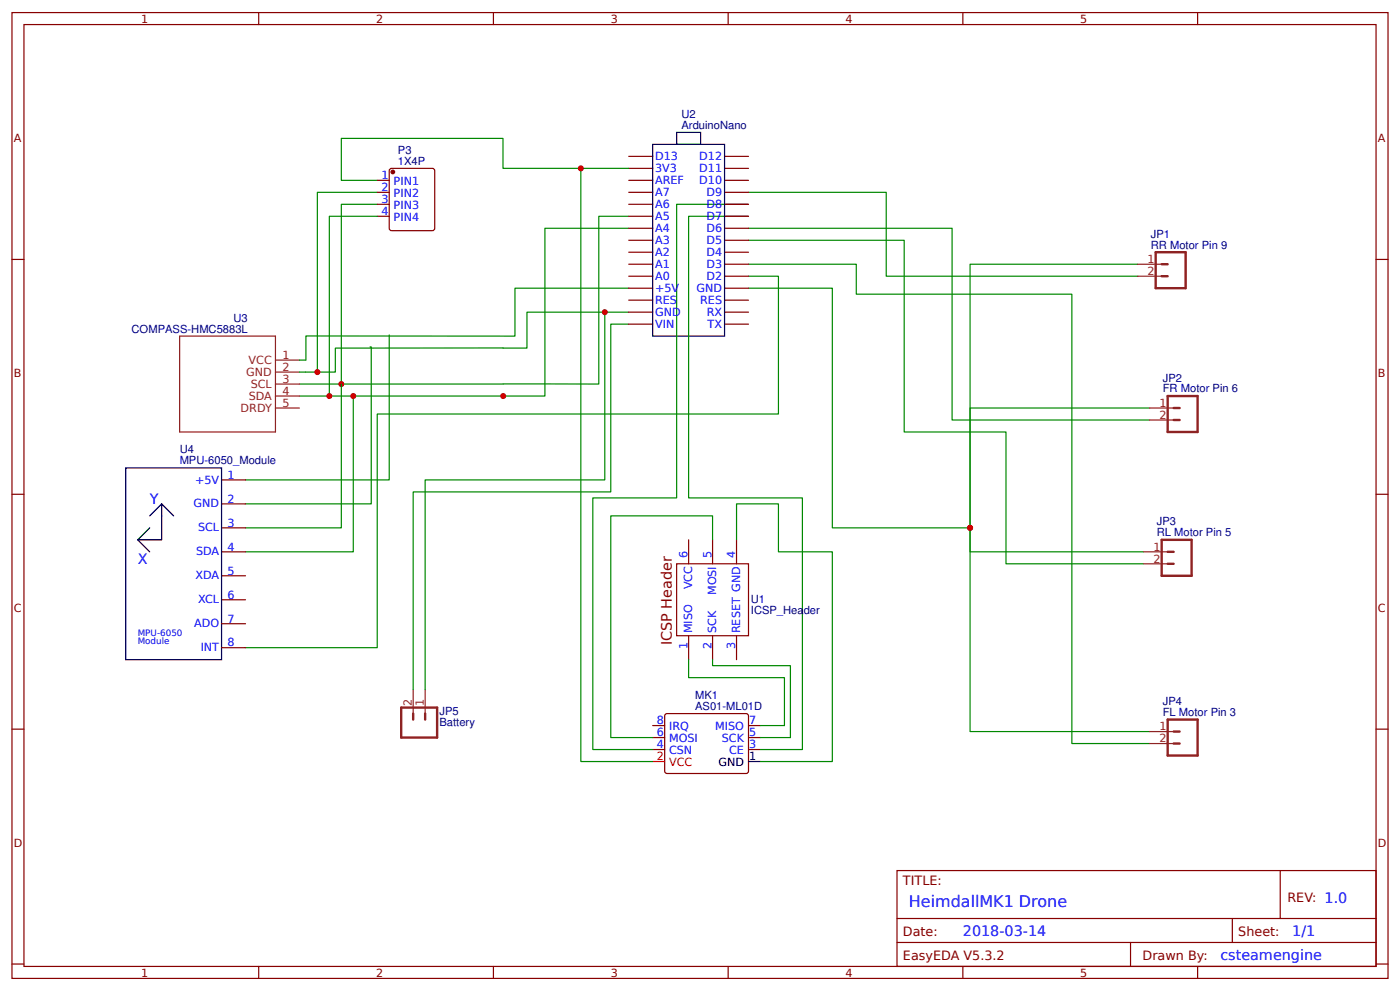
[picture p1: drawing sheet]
<svg xmlns="http://www.w3.org/2000/svg" width="309mm" height="219mm" viewBox="0 0 309 219" stroke-linecap="round" stroke-linejoin="round" font-family="sans-serif">
<g fill="none" stroke="#800" stroke-width=".26">
<path d="M2.6 2.8h304.1v213.2h-304.1zM5.3 5.4h298.7v208h-298.7zM57.1 2.8v2.6M109 2.8v2.6M160.9 2.8v2.6M212.7 2.8v2.6M264.6 2.8v2.6M2.6 57.3h2.7M304 57.3h2.7M2.6 109.1h2.7M304 109.1h2.7M147.1 157.6h18l.3 .5-.1 12.4-.5 .3-17.7-.1-.3-.4v-12.2z"/>
<path d="M2.6 161h2.7M144.2 165.5h2.6M144.2 162.9h2.6M144.2 160.2h2.6M165.4 165.5h2.6M165.4 162.9h2.6M165.4 160.2h2.6M304 161h2.7M198.2 192.2h105.8v21.2h-105.8zM282.8 192.2v10.6M2.6 212.9h2.7M57.1 213.4v2.6"/>
<path d="M109 213.4v2.6M160.9 213.4v2.6M198.2 202.8h105.8M198.2 208.1h105.8M212.7 213.4v2.6M249.8 208.1v5.3M264.6 213.4v2.6M272.3 202.8v5.3M304 212.9h2.7"/>
</g>
<path d="M165.4 168.1h2.6" fill="none" stroke="#000" stroke-width=".26"/>
<path d="M144.2 168.1h2.6" fill="none" stroke="#f00" stroke-width=".26"/>
<path d="M165.4 42.5h30.4v18.5h55.6M165.4 50.4h44.9v42.3h43.7M165.4 58.3h23.8v6.7h47.6v99.2h17.2M165.4 53h34.4v42.4h22.4v29.1h30.5M165.4 63.6h18.5v52.9h30.4v-26.4h39.7M214.3 116.5v5.3h38.4" fill="none" stroke="#080" stroke-width=".26"/>
<circle cx="214.3" cy="116.5" r=".66" fill="#c00"/>
<path d="M251.4 58.3h-37.1v103.2h39.7" fill="none" stroke="#080" stroke-width=".26"/>
<circle cx="214.3" cy="116.5" r=".66" fill="#c00"/>
<g fill="none" stroke="#8d2323" stroke-width=".53">
<path d="M255.3 55.7h6.6v7.9h-6.6zM256.6 58.3h1.4M256.6 61h1.4M258 87.4h6.6v8h-6.6zM259.3 92.7h1.3M259.3 90.1h1.3M256.6 119.2h6.7v7.9h-6.7zM258 124.5h1.3M258 121.8h1.3M88.6 156.2h8v6.7h-8zM91.3 157.6v1.3M93.9 157.6v1.3"/>
<path d="M258 158.9h6.6v7.9h-6.6zM259.3 164.2h1.3M259.3 161.5h1.3"/>
</g>
<path d="M251.4 58.3h5.2M251.4 61h5.2M254 90.1h5.3M254 92.7h5.3M252.7 121.8h5.3M252.7 124.5h5.3M91.3 152.3v5.3M93.9 152.3v5.3M254 161.5h5.3M254 164.2h5.3" fill="none" stroke="#8d2323" stroke-width=".26"/>
<g fill="none" stroke="#080" stroke-width=".26">
<path d="M83.3 39.8h-7.9v-9.2h35.7v6.6h17.2v130.9h15.9M128.3 37.2h10.6M83.3 42.5h-13.2v39.7h4v-5.3l37.1-.1M83.3 45.1h-7.9v39.7h-9.3M138.9 47.8h-6.6v37h-56.9M138.9 50.4h-18.5v37h-54.3M165.4 45.1h-15.9v64.8h-18.5v55.6h13.2M165.4 47.8h-13.3v62.1h25.2v55.6h-9.3M138.9 63.6h-25.1v10.6h-46.2v5.4M138.9 68.9h-5.3v37.1h-39.7v46.3M138.9 71.6h-4v37h-43.6v43.7M165.4 61h6.6v30.4h-88.7v51.6h-29.1"/>
<path d="M157.4 119.2v-5.3h-22.5v49h9.3M162.7 119.2v-7.9h9.3v10.5h11.9v46.3h-15.9M152.1 145.7v3.9h21.2v10.6h-5.3M157.4 145.7v1.3h17.2v15.9h-6.6"/>
</g>
<g fill="none" stroke="#800" stroke-width=".26">
<path d="M83.3 39.8h2.7M86.3 37.2h9.2l.5 .2v13l-.2 .5h-9.3l-.4-.2-.1-13zM138.9 39.8h5.3M138.9 37.2h5.3M138.9 34.5h5.3M160.1 39.8h5.3M160.1 37.2h5.3M160.1 34.5h5.3M83.3 42.5h2.7M83.3 45.1h2.7M83.3 47.8h2.7M138.9 42.5h5.3"/>
<path d="M138.9 45.1h5.3M138.9 47.8h5.3M138.9 58.3h5.3M138.9 55.7h5.3M138.9 53h5.3M138.9 50.4h5.3M160.1 42.5h5.3M160.1 45.1h5.3M160.1 47.8h5.3M160.1 58.3h5.3M160.1 55.7h5.3M160.1 53h5.3"/>
<path d="M160.1 50.4h5.3M138.9 71.6h5.3M138.9 68.9h5.3M138.9 66.3h5.3M138.9 63.6h5.3M138.9 61h5.3M160.1 71.6h5.3M160.1 68.9h5.3M160.1 66.3h5.3M160.1 63.6h5.3M160.1 61h5.3M152.1 119.2v5.3"/>
<path d="M157.4 119.2v5.3M162.7 119.2v5.3M149.5 124.5h15.9v15.9h-15.9zM152.1 140.4v5.3M157.4 140.4v5.3M162.7 140.4v5.3"/>
</g>
<circle cx="86.8" cy="38" r=".4" fill="#800" stroke="#800" stroke-width=".26"/>
<path d="M144.2 31.9h15.9v42.3h-15.9zM149.5 29.2h5.3v2.7h-5.3z" fill="none" stroke="#000" stroke-width=".26"/>
<circle cx="128.3" cy="37.2" r=".66" fill="#c00"/>
<path d="M70.1 82.2h-2.6" fill="none" stroke="#080" stroke-width=".26"/>
<circle cx="70.1" cy="82.2" r=".66" fill="#c00"/>
<path d="M39.7 74.2h21.2v21.2h-21.2zM60.9 79.5h5.2M60.9 82.2h5.2M60.9 84.8h5.2M60.9 87.4h5.2M60.9 90.1h5.2" fill="none" stroke="#8d2323" stroke-width=".26"/>
<path d="M66.1 79.5h1.4M66.1 82.2h1.4" fill="none" stroke="#080" stroke-width=".26"/>
<circle cx="75.4" cy="84.8" r=".66" fill="#c00"/>
<path d="M75.4 84.8v31.7h-21.2M78.1 87.4v34.4h-23.9" fill="none" stroke="#080" stroke-width=".26"/>
<circle cx="78.1" cy="87.4" r=".66" fill="#c00"/>
<path d="M133.6 68.9h-17.2v8h-5.3" fill="none" stroke="#080" stroke-width=".26"/>
<circle cx="133.6" cy="68.9" r=".66" fill="#c00"/>
<path d="M81.8 76.6h.2v34.7h-27.8" fill="none" stroke="#080" stroke-width=".26"/>
<circle cx="111.2" cy="87.4" r=".66" fill="#c00"/>
<path d="M83.3 47.8h-10.5v39.6M86 74v32h-31.8" fill="none" stroke="#080" stroke-width=".26"/>
<path d="M48.9 106h5.3M48.9 111.3h5.3M48.9 116.5h5.3M48.9 121.8h5.3M48.9 127.1h5.3M48.9 132.4h5.3M48.9 137.7h5.3M48.9 143h5.3" fill="none" stroke="#800" stroke-width=".26"/>
<path d="M27.8 103.3h21.1v42.4h-21.1zM30.4 119.2l2.7 2.6M33.1 116.5l-2.7 2.7M35.7 111.3l-2.6 2.6M38.4 113.9l-2.7-2.6v7.9h-5.3" fill="none" stroke="#000" stroke-width=".26"/>
<circle cx="72.8" cy="87.4" r=".66" fill="#c00"/>
<text font-size="3.5" fill="#00f" x="200.8" y="200.2">HeimdallMK1 Drone</text>
<g font-size="3.2" fill="#00f">
<text x="33.1" y="111.3">Y</text>
<text x="30.4" y="124.5">X</text>
<text x="212.7" y="206.8">2018-03-14</text>
<text x="285.5" y="206.8">1/1</text>
<text x="269.6" y="212.1">csteamengine</text>
</g>
<text font-size="3.2" fill="#800" x="148.4" y="142.5" transform="rotate(-90 148.4 142.5)">ICSP Header</text>
<g font-size="2.8" fill="#800">
<text x="199.5" y="195.4">TITLE:</text>
<text x="284.4" y="199.1">REV: 1.0</text>
<text x="199.5" y="206.8">Date:</text>
<text x="273.6" y="206.8">Sheet:</text>
<text x="199.5" y="212.1">EasyEDA V5.3.2</text>
<text x="252.4" y="212.1">Drawn By:</text>
</g>
<g font-size="2.5" fill="#800">
<text x="31.2" y="5">1</text>
<text x="83.1" y="5">2</text>
<text x="134.9" y="5">3</text>
<text x="186.8" y="5">4</text>
<text x="238.7" y="5">5</text>
<text x="3" y="31.4">A</text>
<text x="304.4" y="31.4">A</text>
<text x="3" y="83.2">B</text>
<text x="304.4" y="83.2">B</text>
<text x="3" y="135.1">C</text>
<text x="304.4" y="135.1">C</text>
<text x="3" y="186.9">D</text>
<text x="304.4" y="186.9">D</text>
<text x="31.2" y="215.6">1</text>
<text x="83.1" y="215.6">2</text>
<text x="134.9" y="215.6">3</text>
<text x="186.8" y="215.6">4</text>
<text x="238.7" y="215.6">5</text>
</g>
<g font-size="2.5" fill="#000080">
<text x="150.6" y="28.4">ArduinoNano</text>
<text x="150.6" y="26.1">U2</text>
<text x="87.9" y="34">P3</text>
<text x="87.9" y="36.4">1X4P</text>
<text x="254.3" y="52.5">JP1</text>
<text x="254.3" y="54.9">RR Motor Pin 9</text>
<text x="51.6" y="71">U3</text>
<text x="29.1" y="73.4">COMPASS-HMC5883L</text>
<text x="256.9" y="86.7">FR Motor Pin 6</text>
<text x="256.9" y="84.3">JP2</text>
<text x="39.7" y="100.1">U4</text>
<text x="39.7" y="102.5">MPU-6050_Module</text>
<text x="255.6" y="118.4">RL Motor Pin 5</text>
<text x="255.6" y="116">JP3</text>
<text x="165.9" y="135.6">ICSP_Header</text>
<text x="165.9" y="133.2">U1</text>
<text x="153.6" y="154.4">MK1</text>
<text x="256.9" y="155.7">JP4</text>
<text x="97.1" y="160.2">Battery</text>
<text x="97.1" y="157.8">JP5</text>
<text x="153.6" y="156.8">AS01-ML01D</text>
<text x="256.9" y="158.1">FL Motor Pin 3</text>
</g>
<g font-size="2.5" fill="#00f">
<text x="144.7" y="35.3">D13</text>
<text x="154.5" y="35.3">D12</text>
<text x="84.3" y="39.6">1</text>
<text x="87" y="40.9">PIN1</text>
<text x="144.7" y="38">3V3</text>
<text x="144.7" y="40.6">AREF</text>
<text x="154.5" y="40.6">D10</text>
<text x="154.5" y="38">D11</text>
<text x="84.3" y="42.2">2</text>
<text x="84.3" y="44.8">3</text>
<text x="84.3" y="47.5">4</text>
<text x="87" y="43.5">PIN2</text>
<text x="87" y="46.2">PIN3</text>
<text x="144.7" y="43.3">A7</text>
<text x="144.7" y="45.9">A6</text>
<text x="156.1" y="45.9">D8</text>
<text x="156.1" y="43.3">D9</text>
<text x="87" y="48.8">PIN4</text>
<text x="144.7" y="48.6">A5</text>
<text x="144.7" y="51.2">A4</text>
<text x="144.7" y="53.8">A3</text>
<text x="156.1" y="53.8">D5</text>
<text x="156.1" y="51.2">D6</text>
<text x="156.1" y="48.6">D7</text>
<text x="144.7" y="56.5">A2</text>
<text x="144.7" y="59.1">A1</text>
<text x="156.1" y="59.1">D3</text>
<text x="156.1" y="56.5">D4</text>
<text x="144.7" y="61.8">A0</text>
<text x="144.7" y="64.4">+5V</text>
<text x="153.9" y="64.4">GND</text>
<text x="156.1" y="61.8">D2</text>
<text x="144.7" y="67.1">RES</text>
<text x="144.7" y="69.7">GND</text>
<text x="154.7" y="67.1">RES</text>
<text x="156.1" y="69.7">RX</text>
<text x="144.7" y="72.4">VIN</text>
<text x="156.3" y="72.4">TX</text>
<text x="43.1" y="106.8">+5V</text>
<text x="50.3" y="105.7">1</text>
<text x="42.8" y="112.1">GND</text>
<text x="50.3" y="111">2</text>
<text x="43.7" y="117.3">SCL</text>
<text x="50.3" y="116.3">3</text>
<text x="43.3" y="122.6">SDA</text>
<text x="50.3" y="121.6">4</text>
<text x="151.9" y="123.2" transform="rotate(-90 151.9 123.2)">6</text>
<text x="157.2" y="123.2" transform="rotate(-90 157.2 123.2)">5</text>
<text x="162.5" y="123.2" transform="rotate(-90 162.5 123.2)">4</text>
<text x="43.2" y="127.9">XDA</text>
<text x="50.3" y="126.9">5</text>
<text x="152.9" y="130.2" transform="rotate(-90 152.9 130.2)">VCC</text>
<text x="158.2" y="131.4" transform="rotate(-90 158.2 131.4)">MOSI</text>
<text x="43.8" y="133.2">XCL</text>
<text x="50.3" y="132.2">6</text>
<text x="50.3" y="137.5">7</text>
<text x="42.9" y="138.5">ADO</text>
<text x="44.3" y="143.8">INT</text>
<text x="50.3" y="142.7">8</text>
<text x="151.9" y="143.3" transform="rotate(-90 151.9 143.3)">1</text>
<text x="152.9" y="139.8" transform="rotate(-90 152.9 139.8)">MISO</text>
<text x="157.2" y="143.3" transform="rotate(-90 157.2 143.3)">2</text>
<text x="158.2" y="139.8" transform="rotate(-90 158.2 139.8)">SCK</text>
<text x="162.5" y="143.3" transform="rotate(-90 162.5 143.3)">3</text>
<text x="163.5" y="139.8" transform="rotate(-90 163.5 139.8)">RESET GND</text>
<text x="145.1" y="159.9">8</text>
<text x="147.8" y="161.3">IRQ</text>
<text x="158" y="161.3">MISO</text>
<text x="165.5" y="159.9">7</text>
<text x="145.1" y="165.2">4</text>
<text x="145.1" y="162.6">6</text>
<text x="147.8" y="166.6">CSN</text>
<text x="147.8" y="163.9">MOSI</text>
<text x="159.5" y="163.9">SCK</text>
<text x="161.1" y="166.6">CE</text>
<text x="165.5" y="165.2">3</text>
<text x="165.5" y="162.6">5</text>
</g>
<g font-size="2.5" fill="#8d2323">
<text x="253.5" y="58.1">1</text>
<text x="253.5" y="60.7">2</text>
<text x="54.4" y="82.9">GND</text>
<text x="54.9" y="80.3">VCC</text>
<text x="62.4" y="79.2">1</text>
<text x="62.4" y="81.9">2</text>
<text x="54.9" y="88.2">SDA</text>
<text x="55.4" y="85.6">SCL</text>
<text x="62.4" y="84.5">3</text>
<text x="62.4" y="87.2">4</text>
<text x="62.4" y="89.8">5</text>
<text x="256.1" y="89.8">1</text>
<text x="53.2" y="90.9">DRDY</text>
<text x="256.1" y="92.5">2</text>
<text x="254.8" y="121.6">1</text>
<text x="254.8" y="124.2">2</text>
<text x="91" y="156" transform="rotate(-90 91 156)">2</text>
<text x="93.7" y="156" transform="rotate(-90 93.7 156)">1</text>
<text x="256.1" y="161.3">1</text>
<text x="256.1" y="163.9">2</text>
</g>
<g font-size="2.5" fill="#f00">
<text x="145.1" y="167.9">2</text>
<text x="147.8" y="169.2">VCC</text>
</g>
<g font-size="2.5">
<text x="165.5" y="167.9">1</text>
<text x="158.7" y="169.2">GND</text>
</g>
<g font-size="1.9" fill="#00f">
<text x="30.4" y="140.4">MPU-6050</text>
<text x="30.4" y="142.3">Module</text>
</g>
</svg>
